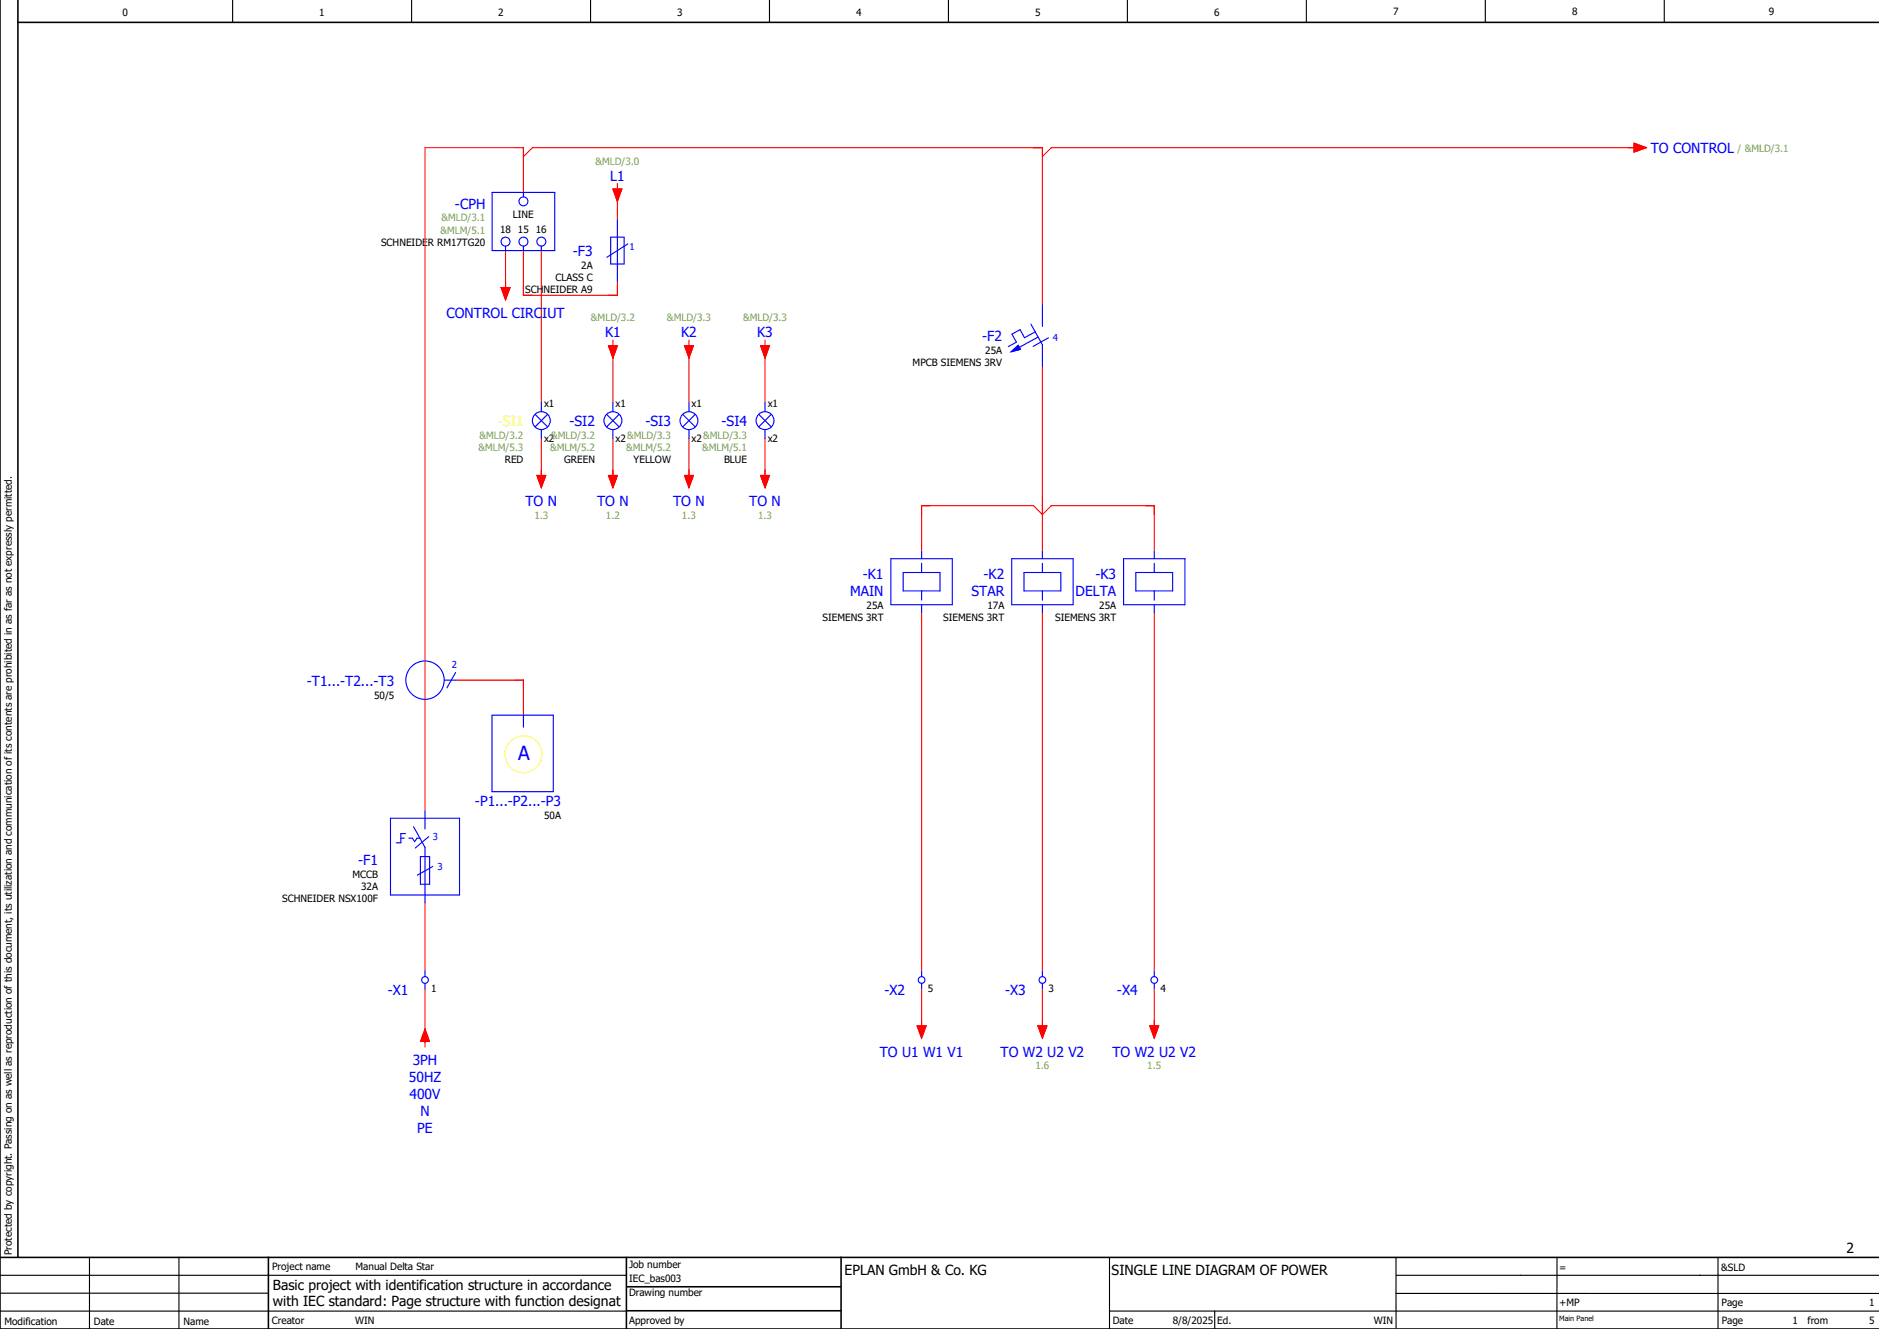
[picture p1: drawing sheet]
<svg xmlns="http://www.w3.org/2000/svg" width="420mm" height="297mm" viewBox="0 0 420 297" stroke-linecap="round" stroke-linejoin="round" font-family="sans-serif">
<g fill="none" stroke="#000" stroke-width=".25">
<path d="M52 0v5M92 0v5M132 0v5M172 0v5M212 0v5M252 0v5M292 0v5M332 0v5M372 0v5M0 293h140M0 285h140M0 289h60"/>
<path d="M20 281v16M40 281v16M248 281.1v15.9M248.1 293h171.9M271.5 293v4M312 281.2l.1 15.5M312 289l107.9 .1M348 281v15.9M384 281.2v15.6M420 285h-108"/>
</g>
<path d="M4 0v281M0 0v297h420M4 5h416M0 281h420M60 281v16M140 287.6h48M140 281v15.8M140.1 292.9h47.9M188 281v16" fill="none" stroke="#000" stroke-width=".35"/>
<g fill="none" stroke="#f00" stroke-width=".25">
<path d="M115 33h2v10M117 35l2-2h114v35.1M365.2 32l2.8 1-2.8 1zM366 33h-131l-2 2M113 56v9M117 56v10h21v-3.1M121 56v34M137 42.3h2l-1 2.7zM138 41v1.3M138 44v5.1M112 64.3h2l-1 2.7zM136 77.3h2l-1 2.7z"/>
<path d="M137 76v1.3M137 79v11M153 77.3h2l-1 2.7zM154 76v1.3M154 79v11M170 77.3h2l-1 2.7zM171 76v1.3M171 79v11M121 98v9M137 98v9M154 98v9M171 98v9"/>
<path d="M233 81.9v41.2M120 106.2h2l-1 2.8zM136 106.2h2l-1 2.8zM153 106.2h2l-1 2.8zM170 106.2h2l-1 2.8zM206 123.1v-10.1h25l2 2 2-2h23v10.1M206 136.9v80.1M233 136.9v80.1M258 136.9v80.1M101.9 152h15.1v8M95 201.7v15.3M95 221v13"/>
<path d="M95 230l1 2.8h-2zM205 229.3h2l-1 2.7zM206 221v9M232 229.3h2l-1 2.7zM233 221v9M257 229.3h2l-1 2.7zM258 221v9"/>
</g>
<circle cx="117" cy="168.6" r="4.1" fill="none" stroke="#ff0" stroke-width=".22"/>
<g fill="none" stroke="#00f" stroke-width=".25">
<path d="M110 43h14v13h-14zM113 55v1M117 43v1M117 55v1M121 55v1M136.5 53h3v6h-3zM138 49.1v13.8M140.4 54.5l-4.7 3M226 78.6l1.6-1.4 .5 .9zM230.4 72.4l2.6 4.7v4.8M231.4 74.2l-2.4 1.3-1-1.8-1.8 1 1 1.8-1.8 1M232 75.3l-4.2 2.3"/>
<path d="M233 68.1v4.8M234.4 75.5l-3.5 1.9M119.6 92.6l2.8 2.8M121 90v2M121 96v2M122.4 92.6l-2.8 2.8M135.6 92.6l2.8 2.8M137 90v2M137 96v2M138.4 92.6l-2.8 2.8M152.6 92.6l2.8 2.8M154 90v2"/>
<path d="M154 96v2M155.4 92.6l-2.8 2.8M169.6 92.6l2.8 2.8M171 90v2M171 96v2M172.4 92.6l-2.8 2.8M199.1 124.9h13.8v10.2h-13.8zM201.9 127.9h8.2v4.2h-8.2zM206 123.1v1.8M206 125.9v2M206 132.1v2M206 135.1v1.8"/>
<path d="M226.1 124.9h13.8v10.2h-13.8zM228.9 127.9h8.2v4.2h-8.2zM233 123.1v1.8M233 125.9v2M233 132.1v2M233 135.1v1.8M251.1 124.9h13.8v10.2h-13.8zM253.9 127.9h8.2v4.2h-8.2zM258 123.1v1.8M258 125.9v2M258 132.1v2M258 135.1v1.8"/>
<path d="M99.3 152h2.7M101.8 150.3l-1.9 3.4M110 159.8h13.7v17.1h-13.7zM117 160v2.5M87.3 182.9h15.4v17.1h-15.4zM89.6 187.3h.8M90.6 186.3h-1v2h-1M91.4 187.3h.8l.5 .8 .5-.8h.6M92.4 184.7l2.6 4.7v12.3M94 191.4h2v6.2h-2zM95 181.1v4.2M95.8 187l-3 2.5"/>
<path d="M96.7 193.6l-3.4 2M95 217v1.3M95 219.8v1.2M206 217v1.3M206 219.8v1.2M233 217v1.3M233 219.8v1.2M258 217v1.3M258 219.8v1.2"/>
<circle cx="113" cy="54" r="1"/>
<circle cx="117" cy="54" r="1"/>
<circle cx="117" cy="45" r="1"/>
<circle cx="121" cy="54" r="1"/>
<circle cx="121" cy="94" r="2"/>
<circle cx="137" cy="94" r="2"/>
<circle cx="154" cy="94" r="2"/>
<circle cx="171" cy="94" r="2"/>
<circle cx="95" cy="152" r="4.3"/>
<circle cx="95" cy="219" r=".75"/>
<circle cx="206" cy="219" r=".75"/>
<circle cx="233" cy="219" r=".75"/>
<circle cx="258" cy="219" r=".75"/>
</g>
<path d="M115 33h-20v148" fill="none" stroke="#f00" stroke-width=".22"/>
<path d="M226 78.6l1.6-1.4 .5 .9z" fill="#00f" stroke="#00f" stroke-width=".22"/>
<g fill="#f00" stroke="#f00" stroke-width=".22">
<path d="M95 230l1 2.8h-2z"/>
<path d="M137 42.3h2l-1 2.7z"/>
<path d="M112 64.3h2l-1 2.7z"/>
<path d="M205 229.3h2l-1 2.7z"/>
<path d="M232 229.3h2l-1 2.7z"/>
<path d="M257 229.3h2l-1 2.7z"/>
<path d="M120 106.2h2l-1 2.8z"/>
<path d="M136 77.3h2l-1 2.7z"/>
<path d="M153 77.3h2l-1 2.7z"/>
<path d="M170 77.3h2l-1 2.7z"/>
<path d="M136 106.2h2l-1 2.8z"/>
<path d="M153 106.2h2l-1 2.8z"/>
<path d="M170 106.2h2l-1 2.8z"/>
<path d="M365.2 32l2.8 1-2.8 1z"/>
</g>
<text font-size="4.3" fill="#00f" x="115.8" y="169.8">A</text>
<g font-size="3.1" fill="#00f">
<text x="369" y="34.2">TO CONTROL</text>
<text x="136.4" y="40.4">L1</text>
<text x="101.7" y="46.6">-CPH</text>
<text x="128.1" y="57.2">-F3</text>
<text x="99.8" y="71.1">CONTROL CIRCIUT</text>
<text x="135.2" y="75.4">K1</text>
<text x="152.2" y="75.4">K2</text>
<text x="169.2" y="75.4">K3</text>
<text x="219.6" y="76.2">-F2</text>
<text x="127.3" y="95.2">-SI2</text>
<text x="144.3" y="95.2">-SI3</text>
<text x="161.3" y="95.2">-SI4</text>
<text x="117.5" y="113.1">TO N</text>
<text x="133.5" y="113.1">TO N</text>
<text x="150.5" y="113.1">TO N</text>
<text x="167.5" y="113.1">TO N</text>
<text x="192.9" y="129.4">-K1</text>
<text x="219.9" y="129.4">-K2</text>
<text x="244.9" y="129.4">-K3</text>
<text x="190" y="133.1">MAIN</text>
<text x="217.2" y="133.1">STAR</text>
<text x="240.4" y="133.1">DELTA</text>
<text x="68.6" y="153.2">-T1...-T2...-T3</text>
<text x="106.2" y="180.2">-P1...-P2...-P3</text>
<text x="80.1" y="193.2">-F1</text>
<text x="86.7" y="222.3">-X1</text>
<text x="197.7" y="222.3">-X2</text>
<text x="224.7" y="222.3">-X3</text>
<text x="249.7" y="222.3">-X4</text>
<text x="92.2" y="238.1">3PH</text>
<text x="196.6" y="236.1">TO U1 W1 V1</text>
<text x="223.6" y="236.1">TO W2 U2 V2</text>
<text x="248.6" y="236.1">TO W2 U2 V2</text>
<text x="91.4" y="241.9">50HZ</text>
<text x="91.5" y="245.6">400V</text>
<text x="94" y="249.4">N</text>
<text x="93.3" y="253.1">PE</text>
</g>
<text font-size="3.1" fill="#ff0" x="111.3" y="95.2">-SI1</text>
<g font-size="3.1">
<text x="412.7" y="280">2</text>
<text x="188.8" y="285">EPLAN GmbH &amp; Co. KG</text>
<text x="248.5" y="284.9">SINGLE LINE DIAGRAM OF POWER</text>
<text x="61" y="288.2">Basic project with identification structure in accordance</text>
<text x="61" y="291.9">with IEC standard: Page structure with function designat</text>
</g>
<g font-size="2.2">
<text x="27.4" y="3.5">0</text>
<text x="71.4" y="3.5">1</text>
<text x="111.4" y="3.5">2</text>
<text x="151.4" y="3.5">3</text>
<text x="191.4" y="3.5">4</text>
<text x="231.4" y="3.5">5</text>
<text x="271.4" y="3.5">6</text>
<text x="311.4" y="3.5">7</text>
<text x="351.4" y="3.4">8</text>
<text x="395.4" y="3.4">9</text>
<text x="111.8" y="52">18</text>
<text x="114.7" y="48.7">LINE</text>
<text x="115.8" y="52">15</text>
<text x="119.8" y="52">16</text>
<text x="85.2" y="54.9">SCHNEIDER RM17TG20</text>
<text x="117.4" y="65.5">SCHNEIDER A9</text>
<text x="124.2" y="62.8">CLASS C</text>
<text x="129.9" y="60.1">2A</text>
<text x="204" y="81.8">MPCB SIEMENS 3RV</text>
<text x="220.2" y="79.1">25A</text>
<text x="121.6" y="90.9">x1</text>
<text x="137.6" y="90.9">x1</text>
<text x="154.6" y="90.9">x1</text>
<text x="171.6" y="90.9">x1</text>
<text x="121.6" y="98.8">x2</text>
<text x="137.6" y="98.8">x2</text>
<text x="154.6" y="98.8">x2</text>
<text x="171.6" y="98.8">x2</text>
<text x="112.8" y="103.5">RED</text>
<text x="126.1" y="103.5">GREEN</text>
<text x="141.6" y="103.5">YELLOW</text>
<text x="161.8" y="103.5">BLUE</text>
<text x="193.7" y="136">25A</text>
<text x="220.7" y="136">17A</text>
<text x="245.7" y="136">25A</text>
<text x="183.8" y="138.7">SIEMENS 3RT</text>
<text x="210.8" y="138.7">SIEMENS 3RT</text>
<text x="235.8" y="138.7">SIEMENS 3RT</text>
<text x="83.6" y="156.1">50/5</text>
<text x="121.6" y="183.1">50A</text>
<text x="78.8" y="196.1">MCCB</text>
<text x="63.1" y="201.5">SCHNEIDER NSX100F</text>
<text x="80.7" y="198.8">32A</text>
<text x="96.4" y="221.6">1</text>
<text x="207.4" y="221.6">5</text>
<text x="234.4" y="221.6">3</text>
<text x="259.4" y="221.6">4</text>
<text x="2.7" y="280.5" transform="rotate(-90 2.7 280.5)">Protected by copyright. Passing on as well as reproduction of this document, its utilization and communication of its contents are prohibited in as far as not expressly permitted.</text>
<text x="60.8" y="283.9">Project name</text>
<text x="79.5" y="283.9">Manual Delta Star</text>
<text x="140.6" y="286.4">IEC_bas003</text>
<text x="140.6" y="283.3">Job number</text>
<text x="348.5" y="284">=</text>
<text x="384.7" y="284">&amp;SLD</text>
<text x="140.6" y="289.6">Drawing number</text>
<text x="348.5" y="291.8">+MP</text>
<text x="384.8" y="291.8">Page</text>
<text x="417.8" y="291.8">1</text>
<text x="1" y="296">Modification</text>
<text x="21" y="296">Date</text>
<text x="41" y="296">Name</text>
<text x="60.8" y="295.9">Creator</text>
<text x="79.4" y="295.9">WIN</text>
<text x="140.6" y="295.8">Approved by</text>
<text x="248.7" y="295.8">Date</text>
<text x="262.2" y="295.8">8/8/2025</text>
<text x="272.1" y="295.8">Ed.</text>
<text x="307.1" y="295.8">WIN</text>
<text x="384.8" y="295.8">Page</text>
<text x="400.7" y="295.8">1</text>
<text x="404" y="295.8">from</text>
<text x="417.8" y="295.8">5</text>
</g>
<g font-size="2.2" fill="#7ca552">
<text x="388.4" y="33.9">/ &amp;MLD/3.1</text>
<text x="133.1" y="36.8">&amp;MLD/3.0</text>
<text x="98.5" y="52.2">&amp;MLM/5.1</text>
<text x="98.7" y="49.5">&amp;MLD/3.1</text>
<text x="132.1" y="71.8">&amp;MLD/3.2</text>
<text x="149.1" y="71.8">&amp;MLD/3.3</text>
<text x="166.1" y="71.8">&amp;MLD/3.3</text>
<text x="107" y="100.8">&amp;MLM/5.3</text>
<text x="107.2" y="98.1">&amp;MLD/3.2</text>
<text x="123" y="100.8">&amp;MLM/5.2</text>
<text x="123.2" y="98.1">&amp;MLD/3.2</text>
<text x="140" y="100.8">&amp;MLM/5.2</text>
<text x="140.2" y="98.1">&amp;MLD/3.3</text>
<text x="157" y="100.8">&amp;MLM/5.1</text>
<text x="157.2" y="98.1">&amp;MLD/3.3</text>
<text x="119.4" y="116">1.3</text>
<text x="135.4" y="116">1.2</text>
<text x="152.4" y="116">1.3</text>
<text x="169.4" y="116">1.3</text>
<text x="231.4" y="239">1.6</text>
<text x="256.4" y="239">1.5</text>
</g>
<g font-size="2.1" fill="#00f">
<text x="140.7" y="55.9">1</text>
<text x="235.3" y="76.3">4</text>
<text x="101" y="149.3">2</text>
<text x="96.7" y="187.6">3</text>
<text x="97.8" y="194.5">3</text>
</g>
<text font-size="1.6" x="348.5" y="295.3">Main Panel</text>
</svg>
